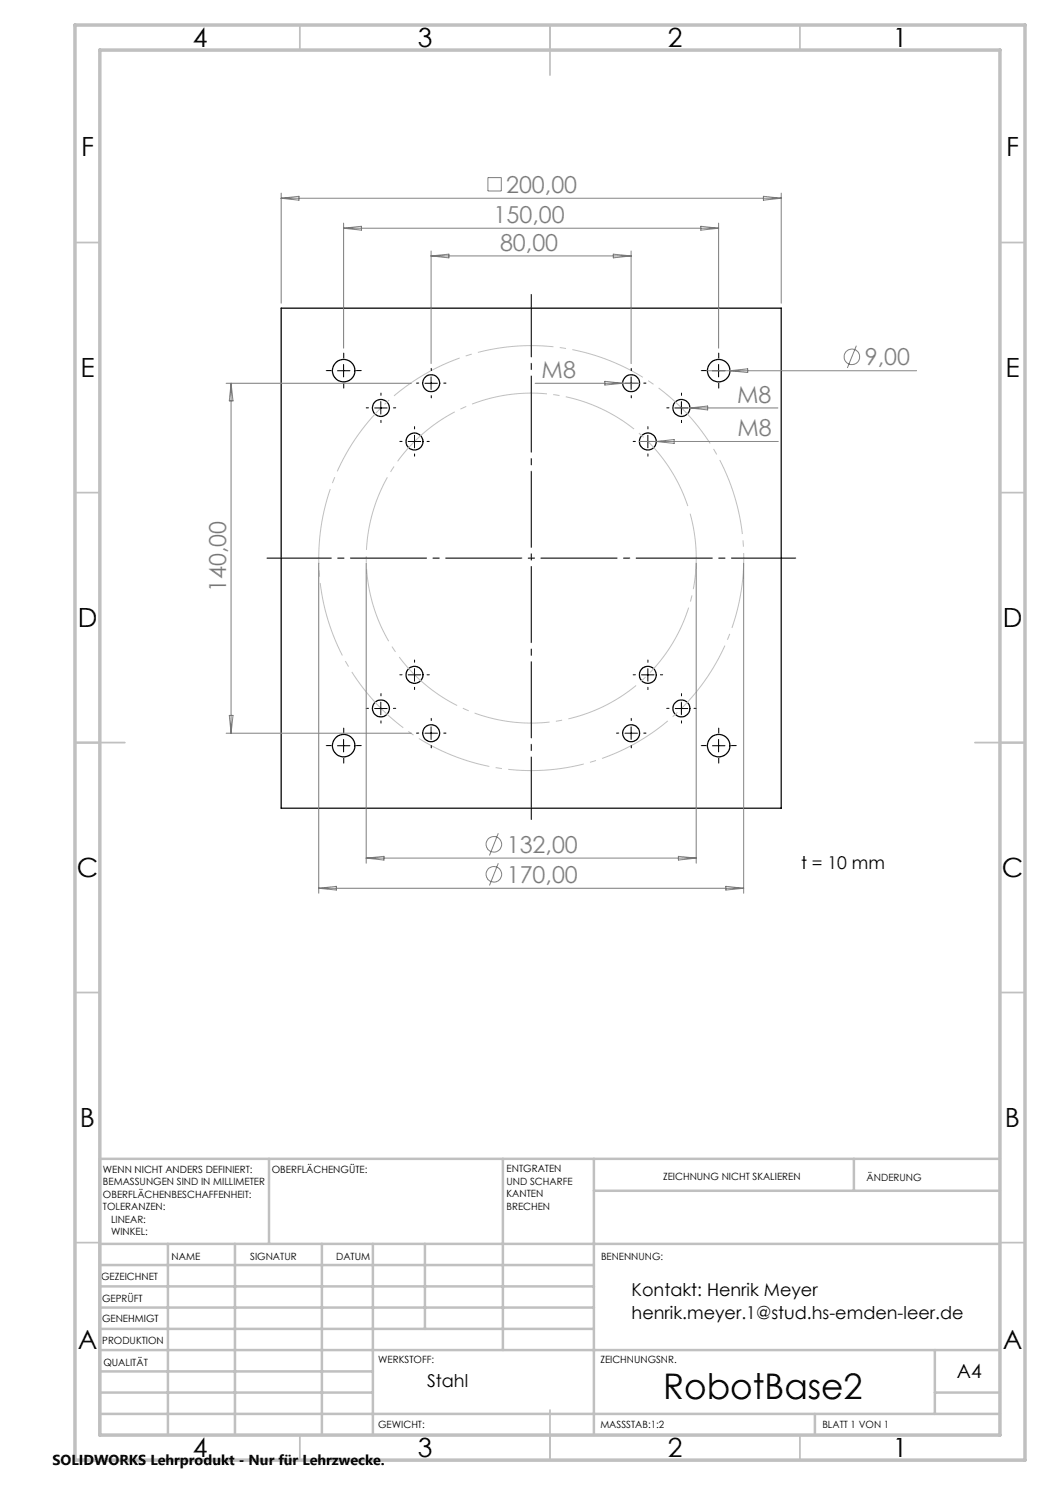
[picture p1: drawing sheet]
<svg xmlns="http://www.w3.org/2000/svg" width="210mm" height="297mm" viewBox="0 0 210 297" stroke-linecap="round" stroke-linejoin="round" font-family="sans-serif">
<g fill="none" stroke="#000" stroke-width=".25">
<path d="M56.2 61.6h100v100h-100z"/>
<circle cx="68.7" cy="74.1" r="2.26"/>
<circle cx="86.2" cy="76.6" r="1.71"/>
<circle cx="126.2" cy="76.6" r="1.71"/>
<circle cx="143.7" cy="74.1" r="2.26"/>
<circle cx="76.2" cy="81.6" r="1.7"/>
<circle cx="82.9" cy="88.3" r="1.71"/>
<circle cx="129.6" cy="88.3" r="1.71"/>
<circle cx="136.3" cy="81.6" r="1.69"/>
<circle cx="82.9" cy="135" r="1.71"/>
<circle cx="129.6" cy="135" r="1.71"/>
<circle cx="68.7" cy="149.1" r="2.26"/>
<circle cx="76.2" cy="141.7" r="1.71"/>
<circle cx="86.2" cy="146.6" r="1.71"/>
<circle cx="126.2" cy="146.6" r="1.69"/>
<circle cx="136.3" cy="141.7" r="1.7"/>
<circle cx="143.7" cy="149.1" r="2.26"/>
</g>
<g fill="none" stroke="#808080" stroke-width=".2">
<path d="M56.2 38.6v22M56.2 39.6h100M56.2 39.6l3.6-.3v.7zM97.6 35.5h2.7v2.7h-2.7zM152.7 39.3l3.5 .3-3.5 .4zM156.2 38.6v22M68.7 44.6v25M68.7 45.6h75M68.7 45.6l3.6-.3v.7zM86.2 50.2v22.5M86.2 51.2h40M86.2 51.2l3.6-.4v.8z"/>
<path d="M122.7 50.8l3.5 .4-3.5 .4zM126.2 50.2v22.5M140.2 45.3l3.5 .3-3.5 .4zM143.7 44.6v25M45.2 76.7h37.1M46.2 76.7v69.9M46.2 76.7l.4 3.5h-.7zM107 76.7h20.9M121 76.3l3.5 .4-3.5 .3zM141.5 74.2h41.8M146 74.2l3.5-.4v.7zM171.3 69.1l-1.8 4.5"/>
<path d="M127.9 88.3h27.7M131.3 88.3l3.5-.4v.8zM134.6 81.6h21M138 81.6l3.5-.4v.8zM63.7 112.6v66M73.2 112.6v60M139.2 112.6v60M148.7 112.6v66M45.2 146.6h37.1M45.9 143.1h.7l-.4 3.5zM63.7 177.7h85M63.7 177.7l3.6-.4v.7z"/>
<path d="M73.2 171.6h66M73.2 171.6l3.6-.3v.7zM99.7 166.6l-1.8 4.5M99.7 172.6l-1.8 4.5M135.7 171.3l3.5 .3-3.5 .4zM145.2 177.3l3.5 .4-3.5 .3z"/>
<circle cx="170.4" cy="71.4" r="1.56"/>
<circle cx="98.8" cy="168.9" r="1.55"/>
<circle cx="98.8" cy="174.9" r="1.55"/>
</g>
<path d="M137.8 102a33 33 0 0 0-55.3-13.3 33 33 0 0 0 15.2 54.8 33 33 0 0 0 40.6-39.9l-.5-1.6" fill="none" stroke="#c0c0c0" stroke-width=".2" stroke-dasharray="15.2 1.3 1.3 1.3" stroke-dashoffset="-.8" stroke-linecap="butt"/>
<path d="M146.9 99.2a42.5 42.5 0 0 0-71.2-17.1 42.5 42.5 0 0 0 19.6 70.6 42.5 42.5 0 0 0 52.2-51.4l-.6-2.1" fill="none" stroke="#c0c0c0" stroke-width=".2" stroke-dasharray="15.2 1.3 1.3 1.3" stroke-dashoffset="7.5" stroke-linecap="butt"/>
<g fill="none" stroke="#000" stroke-width=".2" stroke-dasharray="15.2 1.3 1.3 1.3">
<path d="M66.2 74.1h-1M68.7 71.6v-1M68.7 76.6v1M71.2 74.1h1M76.2 79.1v-.5M83.7 76.6h-.4M86.2 74.1v-.4M86.2 79.1v.5M88.7 76.6h.5M123.7 76.6h-.4M126.2 74.1v-.4M126.2 79.1v.5"/>
<path d="M128.7 76.6h.5M136.3 79.1v-.5M141.2 74.1h-1M143.7 71.6v-1M143.7 76.6v1M146.2 74.1h1M73.7 81.6h-.5M76.2 84.1v.4M78.7 81.6h.4M80.4 88.3h-.4M82.9 85.8v-.5M82.9 90.8v.4"/>
<path d="M85.4 88.3h.5M127.1 88.3h-.5M129.6 85.8v-.5M129.6 90.8v.4M132.1 88.3h.4M133.8 81.6h-.5M136.3 84.1v.4M138.8 81.6h.5M76.2 139.2v-.5M80.4 135h-.4M82.9 132.5v-.5M82.9 137.5v.4"/>
<path d="M85.4 135h.5M127.1 135h-.5M129.6 132.5v-.5M129.6 137.5v.4M132.1 135h.4M136.3 139.2v-.5M66.2 149.1h-1M68.7 146.6v-1M68.7 151.6v1M71.2 149.1h1M73.7 141.7h-.5M76.2 144.2v.4"/>
<path d="M78.7 141.7h.4M83.7 146.6h-.4M86.2 144.1v-.4M86.2 149.1v.5M88.7 146.6h.5M123.7 146.6h-.4M126.2 144.1v-.4M126.2 149.1v.5M128.7 146.6h.5M133.8 141.7h-.5M136.3 144.2v.4M138.8 141.7h.5"/>
<path d="M141.2 149.1h-1M143.7 146.6v-1M143.7 151.6v1M146.2 149.1h1"/>
</g>
<g fill="none" stroke="#000" stroke-width=".2">
<path d="M67.5 74.2h2.5M68.7 72.9v2.5M85 76.7h2.5M86.2 75.4v2.5M125 76.7h2.5M126.2 75.4v2.5M142.5 74.2h2.5M143.7 72.9v2.5M74.9 81.6h2.5M76.2 80.3v2.5M81.6 88.3h2.5M82.9 87.1v2.5"/>
<path d="M128.3 88.3h2.5M129.6 87.1v2.5M135 81.6h2.5M136.3 80.3v2.5M81.6 135h2.5M82.9 133.7v2.5M128.3 135h2.5M129.6 133.7v2.5M67.5 149.2h2.5M68.7 147.9v2.5M74.9 141.7h2.5M76.2 140.4v2.5"/>
<path d="M85 146.6h2.5M86.2 145.4v2.5M125 146.6h2.5M126.2 145.4v2.5M135 141.7h2.5M136.3 140.4v2.5M142.5 149.2h2.5M143.7 147.9v2.5"/>
</g>
<path d="M106.2 58.9v105" fill="none" stroke="#000" stroke-width=".2" stroke-dasharray="15.2 1.3 1.3 1.3" stroke-dashoffset="2.7"/>
<path d="M53.4 111.6h105.8" fill="none" stroke="#000" stroke-width=".2" stroke-dasharray="15.2 1.3 1.3 1.3" stroke-dashoffset="2.4"/>
<g fill="none" stroke="#c0c0c0" stroke-width=".35">
<path d="M60 5v5M110 5v10M160 5v5M15 48.5h5M200 48.5h5M15 98.5h5M200 98.5h5M15 148.5h10M195 148.5h10M15 198.5h5M200 198.5h5M15 248.5h5"/>
<path d="M200 248.5h5M60 287v5M110 282v10M160 287v5"/>
</g>
<g fill="none" stroke="#c0c0c0" stroke-width=".5">
<path d="M53.8 231.8v17M100.6 231.8v38.2M118.8 231.8v55.2M118.8 238.2h81.2M170.8 231.8v6.4M200 231.8h-180v55.2M20 248.8h180M20 257.3h98.8M20 253h98.8M33.6 248.8v38.2M47 248.8v38.2M64.4 248.8v38.2"/>
<path d="M74.6 248.8v38.2M85 248.8v17M20 265.8h98.8M20 261.5h98.8M20 278.5h54.6M20 274.3h54.6M20 270h180M187 278.5h13M187 270v12.8M20 282.8h180M163 282.8v4.2"/>
</g>
<path d="M15 5h190v287h-190zM20 10h180v277h-180z" fill="none" stroke="#c0c0c0" stroke-width=".7"/>
<text font-size="7.1" x="132.7" y="279.9">RobotBase2</text>
<g font-size="5.3">
<text x="38.5" y="9.5">4</text>
<text x="83.5" y="9.5">3</text>
<text x="133.6" y="9.5">2</text>
<text x="178.6" y="9.5">1</text>
<text x="16.2" y="31.2">F</text>
<text x="201.2" y="31.2">F</text>
<text x="16.1" y="75.5">E</text>
<text x="201.1" y="75.5">E</text>
<text x="15.5" y="125.5">D</text>
<text x="200.5" y="125.5">D</text>
<text x="15.4" y="175.5">C</text>
<text x="200.4" y="175.5">C</text>
<text x="16" y="225.5">B</text>
<text x="201" y="225.5">B</text>
<text x="15.5" y="269.7">A</text>
<text x="200.5" y="269.7">A</text>
<text x="38.5" y="291.5">4</text>
<text x="83.5" y="291.5">3</text>
<text x="133.6" y="291.5">2</text>
<text x="178.6" y="291.5">1</text>
</g>
<g font-size="4.7" fill="#808080">
<text x="101.2" y="38.6">200,00</text>
<text x="98.7" y="44.6">150,00</text>
<text x="100" y="50.2">80,00</text>
<text x="108.3" y="75.7">M8</text>
<text x="173" y="73.1">9,00</text>
<text x="147.4" y="80.6">M8</text>
<text x="147.5" y="87.3">M8</text>
<text x="45.2" y="118.4" transform="rotate(-90 45.2 118.4)">140,00</text>
<text x="101.4" y="170.6">132,00</text>
<text x="101.4" y="176.6">170,00</text>
</g>
<text font-size="3.9" x="191.4" y="275.6">A4</text>
<g font-size="3.5">
<text x="160.2" y="173.7">t = 10 mm</text>
<text x="126.3" y="259.2">Kontakt: Henrik Meyer</text>
<text x="126.3" y="263.8">henrik.meyer.1@stud.hs-emden-leer.de</text>
<text x="85.4" y="277.4">Stahl</text>
</g>
<text font-size="2.9" x="10.5" y="292.9">SOLIDWORKS Lehrprodukt - Nur für Lehrzwecke.</text>
<g font-size="2">
<text x="20.6" y="234.6">WENN NICHT ANDERS DEFINIERT:</text>
<text x="20.6" y="237.1">BEMASSUNGEN SIND IN MILLIMETER</text>
<text x="20.6" y="239.6">OBERFLÄCHENBESCHAFFENHEIT:</text>
<text x="54.4" y="234.6">OBERFLÄCHENGÜTE:</text>
<text x="101.3" y="234.5">ENTGRATEN</text>
<text x="101.3" y="237">UND SCHARFE</text>
<text x="101.3" y="239.5">KANTEN</text>
<text x="132.6" y="236">ZEICHNUNG NICHT SKALIEREN</text>
<text x="173.3" y="236.2">ÄNDERUNG</text>
<text x="20.6" y="242.1">TOLERANZEN:</text>
<text x="22.2" y="244.6">LINEAR:</text>
<text x="101.3" y="242">BRECHEN</text>
<text x="22.2" y="247.1">WINKEL:</text>
<text x="34.3" y="252">NAME</text>
<text x="50" y="251.9">SIGNATUR</text>
<text x="67.2" y="251.9">DATUM</text>
<text x="120.2" y="251.9">BENENNUNG:</text>
<text x="20.2" y="256.1">GEZEICHNET</text>
<text x="20.4" y="260.3">GEPRÜFT</text>
<text x="20.4" y="264.4">GENEHMIGT</text>
<text x="20.5" y="268.8">PRODUKTION</text>
<text x="20.7" y="273.1">QUALITÄT</text>
<text x="75.6" y="272.5">WERKSTOFF:</text>
<text x="120.1" y="272.5">ZEICHNUNGSNR.</text>
<text x="75.6" y="285.5">GEWICHT:</text>
<text x="120.1" y="285.6">MASSSTAB:1:2</text>
<text x="164.5" y="285.6">BLATT 1 VON 1</text>
</g>
</svg>
